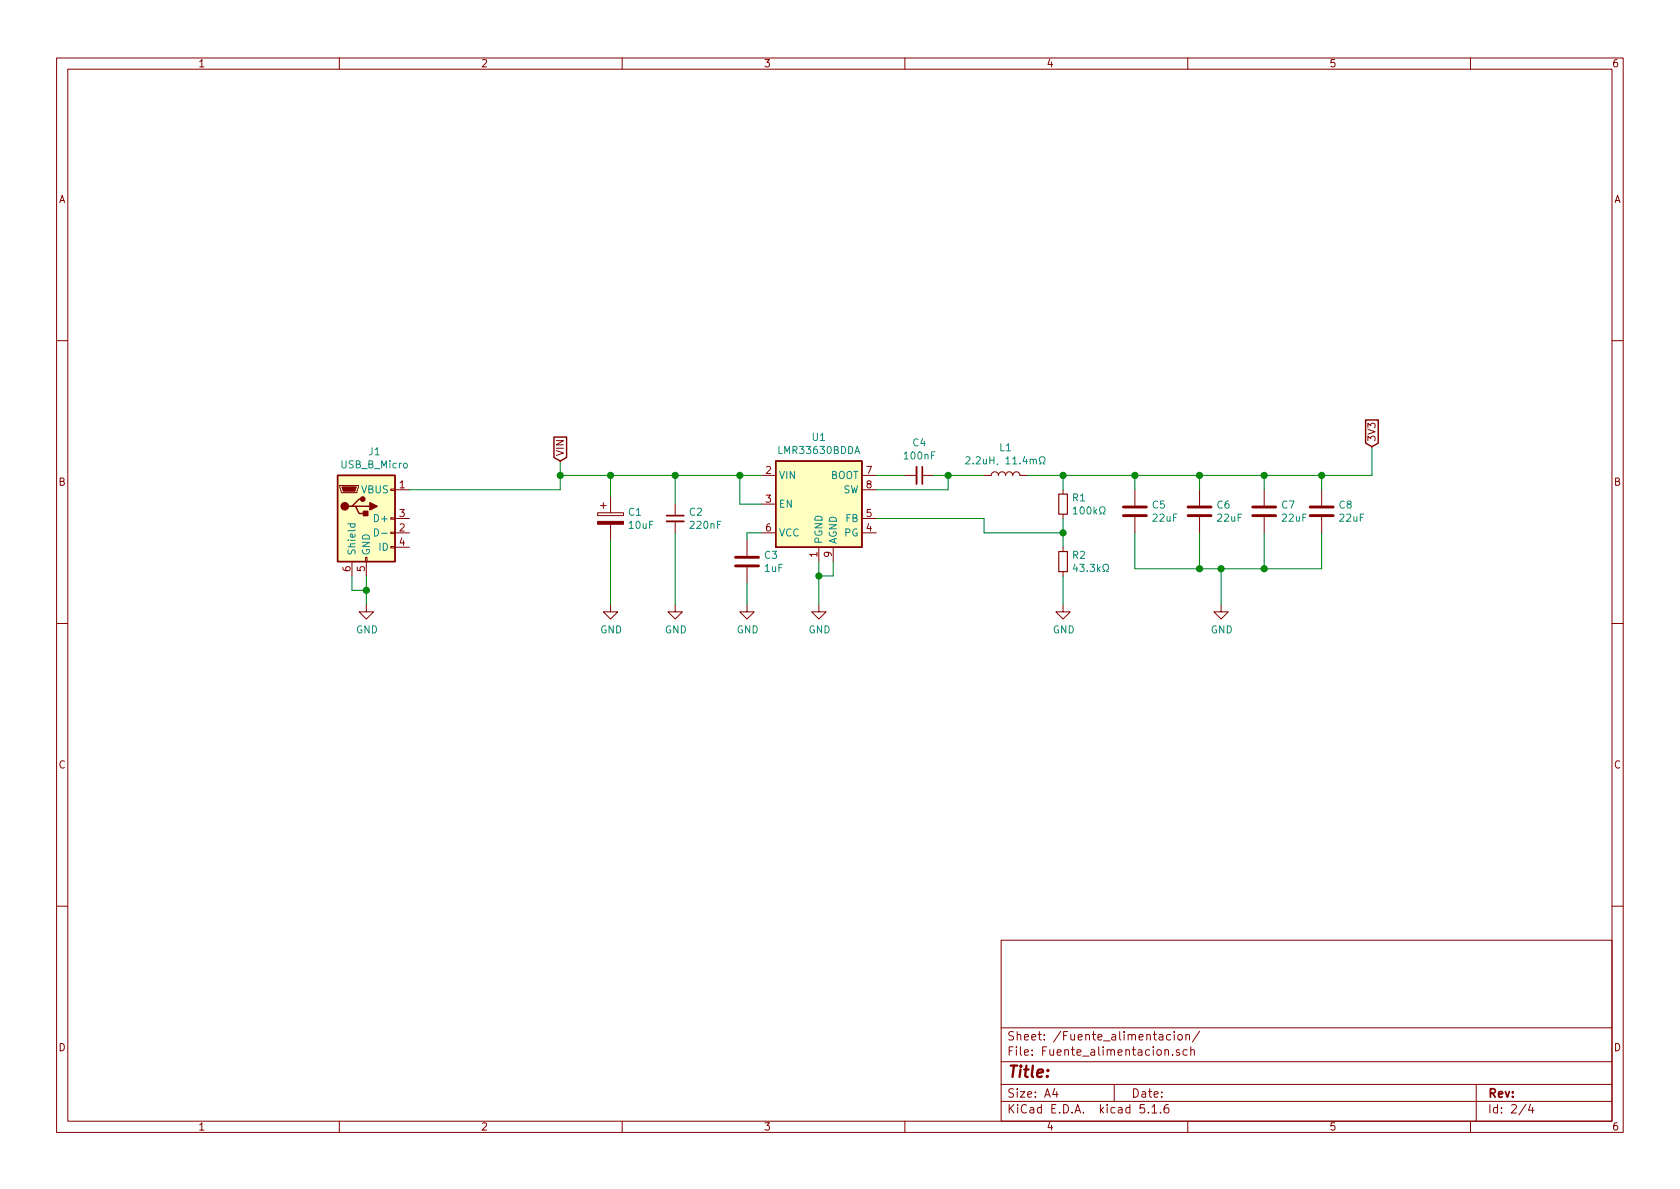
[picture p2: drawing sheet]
EESchema Schematic File Version 4
EELAYER 30 0
EELAYER END
$Descr A4 11693 8268
encoding utf-8
Sheet 2 4
Title ""
Date ""
Rev ""
Comp ""
Comment1 ""
Comment2 ""
Comment3 ""
Comment4 ""
$EndDescr
Wire Wire Line
	5300 3300 5150 3300
Wire Wire Line
	5300 3500 5150 3500
Wire Wire Line
	5150 3500 5150 3300
Connection ~ 5150 3300
$Comp
L Device:CP C1
U 1 1
P 4250 3600
F 0 "C1" H 4368 3646 50  0000 L CNN
F 1 "10uF" H 4368 3555 50  0000 L CNN
F 2 "Capacitor_SMD:C_1206_3216Metric" H 4288 3450 50  0001 C CNN
F 3 "~" H 4250 3600 50  0001 C CNN
	1    4250 3600
	1    0    0    -1  
$EndComp
$Comp
L Device:C_Small C2
U 1 1
P 4700 3600
F 0 "C2" H 4792 3646 50  0000 L CNN
F 1 "220nF" H 4792 3555 50  0000 L CNN
F 2 "Capacitor_SMD:C_1206_3216Metric" H 4700 3600 50  0001 C CNN
F 3 "~" H 4700 3600 50  0001 C CNN
	1    4700 3600
	1    0    0    -1  
$EndComp
$Comp
L Device:C_Small C4
U 1 1
P 6400 3300
F 0 "C4" V 6171 3300 50  0000 C CNN
F 1 "100nF" V 6262 3300 50  0000 C CNN
F 2 "Capacitor_SMD:C_1206_3216Metric" H 6400 3300 50  0001 C CNN
F 3 "~" H 6400 3300 50  0001 C CNN
	1    6400 3300
	0    1    1    0   
$EndComp
Wire Wire Line
	6100 3300 6300 3300
Wire Wire Line
	6500 3300 6600 3300
Wire Wire Line
	6100 3400 6600 3400
Wire Wire Line
	6600 3400 6600 3300
Connection ~ 6600 3300
$Comp
L Device:L L1
U 1 1
P 7000 3300
F 0 "L1" V 7190 3300 50  0000 C CNN
F 1 "2.2uH, 11.4mΩ" V 7099 3300 50  0000 C CNN
F 2 "Inductor_SMD:L_Taiyo-Yuden_MD-5050" H 7000 3300 50  0001 C CNN
F 3 "~" H 7000 3300 50  0001 C CNN
	1    7000 3300
	0    -1   -1   0   
$EndComp
Wire Wire Line
	6600 3300 6850 3300
$Comp
L Device:R_Small R1
U 1 1
P 7400 3500
F 0 "R1" H 7459 3546 50  0000 L CNN
F 1 "100kΩ" H 7459 3455 50  0000 L CNN
F 2 "Resistor_SMD:R_1206_3216Metric" H 7400 3500 50  0001 C CNN
F 3 "~" H 7400 3500 50  0001 C CNN
	1    7400 3500
	1    0    0    -1  
$EndComp
$Comp
L Device:R_Small R2
U 1 1
P 7400 3900
F 0 "R2" H 7459 3946 50  0000 L CNN
F 1 "43.3kΩ" H 7459 3855 50  0000 L CNN
F 2 "Resistor_SMD:R_1206_3216Metric" H 7400 3900 50  0001 C CNN
F 3 "~" H 7400 3900 50  0001 C CNN
	1    7400 3900
	1    0    0    -1  
$EndComp
Wire Wire Line
	7150 3300 7400 3300
Wire Wire Line
	7400 3300 7400 3400
Wire Wire Line
	7400 3600 7400 3700
$Comp
L power:GND #PWR06
U 1 1
P 7400 4200
F 0 "#PWR06" H 7400 3950 50  0001 C CNN
F 1 "GND" H 7405 4027 50  0000 C CNN
F 2 "" H 7400 4200 50  0001 C CNN
F 3 "" H 7400 4200 50  0001 C CNN
	1    7400 4200
	1    0    0    -1  
$EndComp
Wire Wire Line
	7400 4200 7400 4000
Wire Wire Line
	7400 3700 6850 3700
Wire Wire Line
	6850 3700 6850 3600
Wire Wire Line
	6850 3600 6100 3600
Connection ~ 7400 3700
Wire Wire Line
	7400 3700 7400 3800
$Comp
L Device:C C5
U 1 1
P 7900 3550
F 0 "C5" H 8015 3596 50  0000 L CNN
F 1 "22uF" H 8015 3505 50  0000 L CNN
F 2 "Capacitor_SMD:C_1206_3216Metric" H 7938 3400 50  0001 C CNN
F 3 "~" H 7900 3550 50  0001 C CNN
	1    7900 3550
	1    0    0    -1  
$EndComp
$Comp
L Device:C C6
U 1 1
P 8350 3550
F 0 "C6" H 8465 3596 50  0000 L CNN
F 1 "22uF" H 8465 3505 50  0000 L CNN
F 2 "Capacitor_SMD:C_1206_3216Metric" H 8388 3400 50  0001 C CNN
F 3 "~" H 8350 3550 50  0001 C CNN
	1    8350 3550
	1    0    0    -1  
$EndComp
$Comp
L Device:C C7
U 1 1
P 8800 3550
F 0 "C7" H 8915 3596 50  0000 L CNN
F 1 "22uF" H 8915 3505 50  0000 L CNN
F 2 "Capacitor_SMD:C_1206_3216Metric" H 8838 3400 50  0001 C CNN
F 3 "~" H 8800 3550 50  0001 C CNN
	1    8800 3550
	1    0    0    -1  
$EndComp
$Comp
L Device:C C8
U 1 1
P 9200 3550
F 0 "C8" H 9315 3596 50  0000 L CNN
F 1 "22uF" H 9315 3505 50  0000 L CNN
F 2 "Capacitor_SMD:C_1206_3216Metric" H 9238 3400 50  0001 C CNN
F 3 "~" H 9200 3550 50  0001 C CNN
	1    9200 3550
	1    0    0    -1  
$EndComp
Wire Wire Line
	9200 3400 9200 3300
Wire Wire Line
	9200 3300 8800 3300
Connection ~ 7400 3300
Wire Wire Line
	7900 3400 7900 3300
Connection ~ 7900 3300
Wire Wire Line
	7900 3300 7400 3300
Wire Wire Line
	8350 3400 8350 3300
Connection ~ 8350 3300
Wire Wire Line
	8350 3300 7900 3300
Wire Wire Line
	8800 3400 8800 3300
Connection ~ 8800 3300
Wire Wire Line
	8800 3300 8350 3300
Wire Wire Line
	7900 3700 7900 3950
Wire Wire Line
	7900 3950 8350 3950
Wire Wire Line
	9200 3950 9200 3700
Wire Wire Line
	8800 3700 8800 3950
Connection ~ 8800 3950
Wire Wire Line
	8800 3950 9200 3950
Wire Wire Line
	8350 3700 8350 3950
Connection ~ 8350 3950
Wire Wire Line
	8350 3950 8500 3950
$Comp
L power:GND #PWR07
U 1 1
P 8500 4200
F 0 "#PWR07" H 8500 3950 50  0001 C CNN
F 1 "GND" H 8505 4027 50  0000 C CNN
F 2 "" H 8500 4200 50  0001 C CNN
F 3 "" H 8500 4200 50  0001 C CNN
	1    8500 4200
	1    0    0    -1  
$EndComp
Wire Wire Line
	8500 4200 8500 3950
Connection ~ 8500 3950
Wire Wire Line
	8500 3950 8800 3950
Connection ~ 9200 3300
Text GLabel 9550 3100 1    50   Input ~ 0
3V3
Wire Wire Line
	9200 3300 9550 3300
Wire Wire Line
	9550 3300 9550 3100
$Comp
L power:GND #PWR05
U 1 1
P 5700 4200
F 0 "#PWR05" H 5700 3950 50  0001 C CNN
F 1 "GND" H 5705 4027 50  0000 C CNN
F 2 "" H 5700 4200 50  0001 C CNN
F 3 "" H 5700 4200 50  0001 C CNN
	1    5700 4200
	1    0    0    -1  
$EndComp
Wire Wire Line
	5700 3900 5700 4000
Wire Wire Line
	5800 3900 5800 4000
Wire Wire Line
	5800 4000 5700 4000
Connection ~ 5700 4000
Wire Wire Line
	5700 4000 5700 4200
Wire Wire Line
	4700 3500 4700 3300
Wire Wire Line
	4700 3300 5150 3300
Wire Wire Line
	4250 3450 4250 3300
Wire Wire Line
	4250 3300 4700 3300
Connection ~ 4700 3300
$Comp
L power:GND #PWR03
U 1 1
P 4700 4200
F 0 "#PWR03" H 4700 3950 50  0001 C CNN
F 1 "GND" H 4705 4027 50  0000 C CNN
F 2 "" H 4700 4200 50  0001 C CNN
F 3 "" H 4700 4200 50  0001 C CNN
	1    4700 4200
	1    0    0    -1  
$EndComp
$Comp
L power:GND #PWR02
U 1 1
P 4250 4200
F 0 "#PWR02" H 4250 3950 50  0001 C CNN
F 1 "GND" H 4255 4027 50  0000 C CNN
F 2 "" H 4250 4200 50  0001 C CNN
F 3 "" H 4250 4200 50  0001 C CNN
	1    4250 4200
	1    0    0    -1  
$EndComp
Wire Wire Line
	4250 4200 4250 3750
Wire Wire Line
	4700 3700 4700 4200
Wire Wire Line
	4250 3300 3900 3300
Wire Wire Line
	3900 3300 3900 3200
Connection ~ 4250 3300
Text GLabel 3900 3200 1    50   Input ~ 0
VIN
$Comp
L Device:C C3
U 1 1
P 5200 3900
F 0 "C3" H 5315 3946 50  0000 L CNN
F 1 "1uF" H 5315 3855 50  0000 L CNN
F 2 "Capacitor_SMD:C_1206_3216Metric" H 5238 3750 50  0001 C CNN
F 3 "~" H 5200 3900 50  0001 C CNN
	1    5200 3900
	1    0    0    -1  
$EndComp
Wire Wire Line
	5200 3750 5200 3700
Wire Wire Line
	5200 3700 5300 3700
$Comp
L power:GND #PWR04
U 1 1
P 5200 4200
F 0 "#PWR04" H 5200 3950 50  0001 C CNN
F 1 "GND" H 5205 4027 50  0000 C CNN
F 2 "" H 5200 4200 50  0001 C CNN
F 3 "" H 5200 4200 50  0001 C CNN
	1    5200 4200
	1    0    0    -1  
$EndComp
Wire Wire Line
	5200 4200 5200 4050
$Comp
L Connector:USB_B_Micro J1
U 1 1
P 2550 3600
F 0 "J1" H 2607 4067 50  0000 C CNN
F 1 "USB_B_Micro" H 2607 3976 50  0000 C CNN
F 2 "Connector_USB:USB_Micro-AB_Molex_47590-0001" H 2700 3550 50  0001 C CNN
F 3 "~" H 2700 3550 50  0001 C CNN
	1    2550 3600
	1    0    0    -1  
$EndComp
$Comp
L power:GND #PWR01
U 1 1
P 2550 4200
F 0 "#PWR01" H 2550 3950 50  0001 C CNN
F 1 "GND" H 2555 4027 50  0000 C CNN
F 2 "" H 2550 4200 50  0001 C CNN
F 3 "" H 2550 4200 50  0001 C CNN
	1    2550 4200
	1    0    0    -1  
$EndComp
Wire Wire Line
	2550 4200 2550 4100
Wire Wire Line
	2450 4000 2450 4100
Wire Wire Line
	2450 4100 2550 4100
Connection ~ 2550 4100
Wire Wire Line
	2550 4100 2550 4000
Wire Wire Line
	3900 3400 3900 3300
Connection ~ 3900 3300
Wire Wire Line
	2850 3400 3900 3400
$Comp
L Regulator_Switching:LMR33630BDDA U1
U 1 1
P 5700 3500
F 0 "U1" H 5700 3967 50  0000 C CNN
F 1 "LMR33630BDDA" H 5700 3876 50  0000 C CNN
F 2 "Package_SO:Texas_HSOP-8-1EP_3.9x4.9mm_P1.27mm_ThermalVias" H 5700 2700 50  0001 C CNN
F 3 "http://www.ti.com/lit/ds/symlink/lmr33630.pdf" H 5700 3400 50  0001 C CNN
	1    5700 3500
	1    0    0    -1  
$EndComp
$EndSCHEMATC
